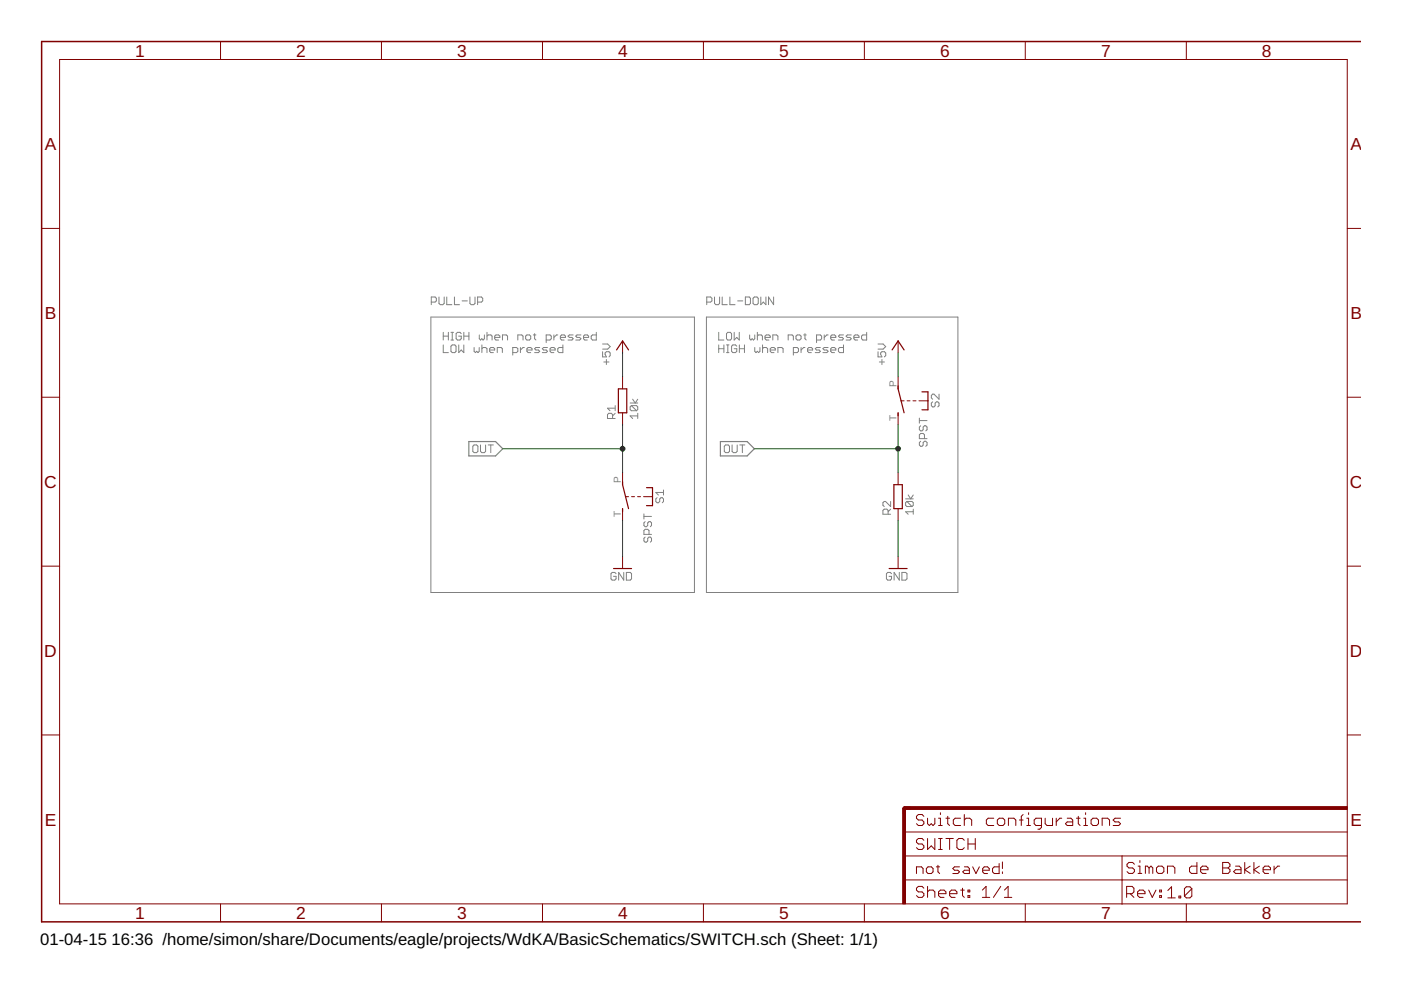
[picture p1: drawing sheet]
<?xml version="1.0" encoding="utf-8"?>
<!DOCTYPE eagle SYSTEM "eagle.dtd">
<eagle version="7.2.0">
<drawing>
<settings>
<setting alwaysvectorfont="no"/>
<setting verticaltext="up"/>
</settings>
<grid distance="0.1" unitdist="inch" unit="inch" style="lines" multiple="1" display="no" altdistance="0.01" altunitdist="inch" altunit="inch"/>
<schematic xreflabel="%F%N/%S.%C%R" xrefpart="/%S.%C%R">
<libraries>
<library name="supply1">
<symbols>
<symbol name="GND">
<wire x1="-1.905" y1="0" x2="1.905" y2="0" width="0.254" layer="94"/>
<text x="-2.54" y="-2.54" size="1.778" layer="96">&gt;VALUE</text>
<pin name="GND" x="0" y="2.54" visible="off" length="short" direction="sup" rot="R270"/>
</symbol>
<symbol name="+5V">
<wire x1="1.27" y1="-1.905" x2="0" y2="0" width="0.254" layer="94"/>
<wire x1="0" y1="0" x2="-1.27" y2="-1.905" width="0.254" layer="94"/>
<text x="-2.54" y="-5.08" size="1.778" layer="96" rot="R90">&gt;VALUE</text>
<pin name="+5V" x="0" y="-2.54" visible="off" length="short" direction="sup" rot="R90"/>
</symbol>
</symbols>
<devicesets>
<deviceset name="GND" prefix="GND">
<gates>
<gate name="1" symbol="GND" x="0" y="0"/>
</gates>
<devices>
<device name="">
<technologies>
<technology name=""/>
</technologies>
</device>
</devices>
</deviceset>
<deviceset name="+5V" prefix="P+">
<gates>
<gate name="1" symbol="+5V" x="0" y="0"/>
</gates>
<devices>
<device name="">
<technologies>
<technology name=""/>
</technologies>
</device>
</devices>
</deviceset>
</devicesets>
</library>
<library name="rcl">
<symbols>
<symbol name="R-EU">
<wire x1="-2.54" y1="-0.889" x2="2.54" y2="-0.889" width="0.254" layer="94"/>
<wire x1="2.54" y1="0.889" x2="-2.54" y2="0.889" width="0.254" layer="94"/>
<wire x1="2.54" y1="-0.889" x2="2.54" y2="0.889" width="0.254" layer="94"/>
<wire x1="-2.54" y1="-0.889" x2="-2.54" y2="0.889" width="0.254" layer="94"/>
<text x="-3.81" y="1.4986" size="1.778" layer="95">&gt;NAME</text>
<text x="-3.81" y="-3.302" size="1.778" layer="96">&gt;VALUE</text>
<pin name="2" x="5.08" y="0" visible="off" length="short" direction="pas" swaplevel="1" rot="R180"/>
<pin name="1" x="-5.08" y="0" visible="off" length="short" direction="pas" swaplevel="1"/>
</symbol>
</symbols>
<devicesets>
<deviceset name="R-EU_" prefix="R" uservalue="yes">
<gates>
<gate name="G$1" symbol="R-EU" x="0" y="0"/>
</gates>
<devices>
<device name="R0402" package="R0402">
<connects>
<connect gate="G$1" pin="1" pad="1"/>
<connect gate="G$1" pin="2" pad="2"/>
</connects>
<technologies>
<technology name=""/>
</technologies>
</device>
<device name="R0603" package="R0603">
<connects>
<connect gate="G$1" pin="1" pad="1"/>
<connect gate="G$1" pin="2" pad="2"/>
</connects>
<technologies>
<technology name=""/>
</technologies>
</device>
<device name="R0805" package="R0805">
<connects>
<connect gate="G$1" pin="1" pad="1"/>
<connect gate="G$1" pin="2" pad="2"/>
</connects>
<technologies>
<technology name=""/>
</technologies>
</device>
<device name="R0805W" package="R0805W">
<connects>
<connect gate="G$1" pin="1" pad="1"/>
<connect gate="G$1" pin="2" pad="2"/>
</connects>
<technologies>
<technology name=""/>
</technologies>
</device>
<device name="R1005" package="R1005">
<connects>
<connect gate="G$1" pin="1" pad="1"/>
<connect gate="G$1" pin="2" pad="2"/>
</connects>
<technologies>
<technology name=""/>
</technologies>
</device>
<device name="R1206" package="R1206">
<connects>
<connect gate="G$1" pin="1" pad="1"/>
<connect gate="G$1" pin="2" pad="2"/>
</connects>
<technologies>
<technology name=""/>
</technologies>
</device>
<device name="R1206W" package="R1206W">
<connects>
<connect gate="G$1" pin="1" pad="1"/>
<connect gate="G$1" pin="2" pad="2"/>
</connects>
<technologies>
<technology name=""/>
</technologies>
</device>
<device name="R1210" package="R1210">
<connects>
<connect gate="G$1" pin="1" pad="1"/>
<connect gate="G$1" pin="2" pad="2"/>
</connects>
<technologies>
<technology name=""/>
</technologies>
</device>
<device name="R1210W" package="R1210W">
<connects>
<connect gate="G$1" pin="1" pad="1"/>
<connect gate="G$1" pin="2" pad="2"/>
</connects>
<technologies>
<technology name=""/>
</technologies>
</device>
<device name="R2010" package="R2010">
<connects>
<connect gate="G$1" pin="1" pad="1"/>
<connect gate="G$1" pin="2" pad="2"/>
</connects>
<technologies>
<technology name=""/>
</technologies>
</device>
<device name="R2010W" package="R2010W">
<connects>
<connect gate="G$1" pin="1" pad="1"/>
<connect gate="G$1" pin="2" pad="2"/>
</connects>
<technologies>
<technology name=""/>
</technologies>
</device>
<device name="R2012" package="R2012">
<connects>
<connect gate="G$1" pin="1" pad="1"/>
<connect gate="G$1" pin="2" pad="2"/>
</connects>
<technologies>
<technology name=""/>
</technologies>
</device>
<device name="R2012W" package="R2012W">
<connects>
<connect gate="G$1" pin="1" pad="1"/>
<connect gate="G$1" pin="2" pad="2"/>
</connects>
<technologies>
<technology name=""/>
</technologies>
</device>
<device name="R2512" package="R2512">
<connects>
<connect gate="G$1" pin="1" pad="1"/>
<connect gate="G$1" pin="2" pad="2"/>
</connects>
<technologies>
<technology name=""/>
</technologies>
</device>
<device name="R2512W" package="R2512W">
<connects>
<connect gate="G$1" pin="1" pad="1"/>
<connect gate="G$1" pin="2" pad="2"/>
</connects>
<technologies>
<technology name=""/>
</technologies>
</device>
<device name="R3216" package="R3216">
<connects>
<connect gate="G$1" pin="1" pad="1"/>
<connect gate="G$1" pin="2" pad="2"/>
</connects>
<technologies>
<technology name=""/>
</technologies>
</device>
<device name="R3216W" package="R3216W">
<connects>
<connect gate="G$1" pin="1" pad="1"/>
<connect gate="G$1" pin="2" pad="2"/>
</connects>
<technologies>
<technology name=""/>
</technologies>
</device>
<device name="R3225" package="R3225">
<connects>
<connect gate="G$1" pin="1" pad="1"/>
<connect gate="G$1" pin="2" pad="2"/>
</connects>
<technologies>
<technology name=""/>
</technologies>
</device>
<device name="R3225W" package="R3225W">
<connects>
<connect gate="G$1" pin="1" pad="1"/>
<connect gate="G$1" pin="2" pad="2"/>
</connects>
<technologies>
<technology name=""/>
</technologies>
</device>
<device name="R5025" package="R5025">
<connects>
<connect gate="G$1" pin="1" pad="1"/>
<connect gate="G$1" pin="2" pad="2"/>
</connects>
<technologies>
<technology name=""/>
</technologies>
</device>
<device name="R5025W" package="R5025W">
<connects>
<connect gate="G$1" pin="1" pad="1"/>
<connect gate="G$1" pin="2" pad="2"/>
</connects>
<technologies>
<technology name=""/>
</technologies>
</device>
<device name="R6332" package="R6332">
<connects>
<connect gate="G$1" pin="1" pad="1"/>
<connect gate="G$1" pin="2" pad="2"/>
</connects>
<technologies>
<technology name=""/>
</technologies>
</device>
<device name="R6332W" package="R6332W">
<connects>
<connect gate="G$1" pin="1" pad="1"/>
<connect gate="G$1" pin="2" pad="2"/>
</connects>
<technologies>
<technology name=""/>
</technologies>
</device>
<device name="M0805" package="M0805">
<connects>
<connect gate="G$1" pin="1" pad="1"/>
<connect gate="G$1" pin="2" pad="2"/>
</connects>
<technologies>
<technology name=""/>
</technologies>
</device>
<device name="M1206" package="M1206">
<connects>
<connect gate="G$1" pin="1" pad="1"/>
<connect gate="G$1" pin="2" pad="2"/>
</connects>
<technologies>
<technology name=""/>
</technologies>
</device>
<device name="M1406" package="M1406">
<connects>
<connect gate="G$1" pin="1" pad="1"/>
<connect gate="G$1" pin="2" pad="2"/>
</connects>
<technologies>
<technology name=""/>
</technologies>
</device>
<device name="M2012" package="M2012">
<connects>
<connect gate="G$1" pin="1" pad="1"/>
<connect gate="G$1" pin="2" pad="2"/>
</connects>
<technologies>
<technology name=""/>
</technologies>
</device>
<device name="M2309" package="M2309">
<connects>
<connect gate="G$1" pin="1" pad="1"/>
<connect gate="G$1" pin="2" pad="2"/>
</connects>
<technologies>
<technology name=""/>
</technologies>
</device>
<device name="M3216" package="M3216">
<connects>
<connect gate="G$1" pin="1" pad="1"/>
<connect gate="G$1" pin="2" pad="2"/>
</connects>
<technologies>
<technology name=""/>
</technologies>
</device>
<device name="M3516" package="M3516">
<connects>
<connect gate="G$1" pin="1" pad="1"/>
<connect gate="G$1" pin="2" pad="2"/>
</connects>
<technologies>
<technology name=""/>
</technologies>
</device>
<device name="M5923" package="M5923">
<connects>
<connect gate="G$1" pin="1" pad="1"/>
<connect gate="G$1" pin="2" pad="2"/>
</connects>
<technologies>
<technology name=""/>
</technologies>
</device>
<device name="0204/5" package="0204/5">
<connects>
<connect gate="G$1" pin="1" pad="1"/>
<connect gate="G$1" pin="2" pad="2"/>
</connects>
<technologies>
<technology name=""/>
</technologies>
</device>
<device name="0204/7" package="0204/7">
<connects>
<connect gate="G$1" pin="1" pad="1"/>
<connect gate="G$1" pin="2" pad="2"/>
</connects>
<technologies>
<technology name=""/>
</technologies>
</device>
<device name="0204/2V" package="0204V">
<connects>
<connect gate="G$1" pin="1" pad="1"/>
<connect gate="G$1" pin="2" pad="2"/>
</connects>
<technologies>
<technology name=""/>
</technologies>
</device>
<device name="0207/10" package="0207/10">
<connects>
<connect gate="G$1" pin="1" pad="1"/>
<connect gate="G$1" pin="2" pad="2"/>
</connects>
<technologies>
<technology name=""/>
</technologies>
</device>
<device name="0207/12" package="0207/12">
<connects>
<connect gate="G$1" pin="1" pad="1"/>
<connect gate="G$1" pin="2" pad="2"/>
</connects>
<technologies>
<technology name=""/>
</technologies>
</device>
<device name="0207/15" package="0207/15">
<connects>
<connect gate="G$1" pin="1" pad="1"/>
<connect gate="G$1" pin="2" pad="2"/>
</connects>
<technologies>
<technology name=""/>
</technologies>
</device>
<device name="0207/2V" package="0207/2V">
<connects>
<connect gate="G$1" pin="1" pad="1"/>
<connect gate="G$1" pin="2" pad="2"/>
</connects>
<technologies>
<technology name=""/>
</technologies>
</device>
<device name="0207/5V" package="0207/5V">
<connects>
<connect gate="G$1" pin="1" pad="1"/>
<connect gate="G$1" pin="2" pad="2"/>
</connects>
<technologies>
<technology name=""/>
</technologies>
</device>
<device name="0207/7" package="0207/7">
<connects>
<connect gate="G$1" pin="1" pad="1"/>
<connect gate="G$1" pin="2" pad="2"/>
</connects>
<technologies>
<technology name=""/>
</technologies>
</device>
<device name="0309/10" package="0309/10">
<connects>
<connect gate="G$1" pin="1" pad="1"/>
<connect gate="G$1" pin="2" pad="2"/>
</connects>
<technologies>
<technology name=""/>
</technologies>
</device>
<device name="0309/12" package="0309/12">
<connects>
<connect gate="G$1" pin="1" pad="1"/>
<connect gate="G$1" pin="2" pad="2"/>
</connects>
<technologies>
<technology name=""/>
</technologies>
</device>
<device name="0309/V" package="0309V">
<connects>
<connect gate="G$1" pin="1" pad="1"/>
<connect gate="G$1" pin="2" pad="2"/>
</connects>
<technologies>
<technology name=""/>
</technologies>
</device>
<device name="0411/12" package="0411/12">
<connects>
<connect gate="G$1" pin="1" pad="1"/>
<connect gate="G$1" pin="2" pad="2"/>
</connects>
<technologies>
<technology name=""/>
</technologies>
</device>
<device name="0411/15" package="0411/15">
<connects>
<connect gate="G$1" pin="1" pad="1"/>
<connect gate="G$1" pin="2" pad="2"/>
</connects>
<technologies>
<technology name=""/>
</technologies>
</device>
<device name="0411/3V" package="0411V">
<connects>
<connect gate="G$1" pin="1" pad="1"/>
<connect gate="G$1" pin="2" pad="2"/>
</connects>
<technologies>
<technology name=""/>
</technologies>
</device>
<device name="0414/15" package="0414/15">
<connects>
<connect gate="G$1" pin="1" pad="1"/>
<connect gate="G$1" pin="2" pad="2"/>
</connects>
<technologies>
<technology name=""/>
</technologies>
</device>
<device name="0414/5V" package="0414V">
<connects>
<connect gate="G$1" pin="1" pad="1"/>
<connect gate="G$1" pin="2" pad="2"/>
</connects>
<technologies>
<technology name=""/>
</technologies>
</device>
<device name="0617/17" package="0617/17">
<connects>
<connect gate="G$1" pin="1" pad="1"/>
<connect gate="G$1" pin="2" pad="2"/>
</connects>
<technologies>
<technology name=""/>
</technologies>
</device>
<device name="0617/22" package="0617/22">
<connects>
<connect gate="G$1" pin="1" pad="1"/>
<connect gate="G$1" pin="2" pad="2"/>
</connects>
<technologies>
<technology name=""/>
</technologies>
</device>
<device name="0617/5V" package="0617V">
<connects>
<connect gate="G$1" pin="1" pad="1"/>
<connect gate="G$1" pin="2" pad="2"/>
</connects>
<technologies>
<technology name=""/>
</technologies>
</device>
<device name="0922/22" package="0922/22">
<connects>
<connect gate="G$1" pin="1" pad="1"/>
<connect gate="G$1" pin="2" pad="2"/>
</connects>
<technologies>
<technology name=""/>
</technologies>
</device>
<device name="0613/5V" package="P0613V">
<connects>
<connect gate="G$1" pin="1" pad="1"/>
<connect gate="G$1" pin="2" pad="2"/>
</connects>
<technologies>
<technology name=""/>
</technologies>
</device>
<device name="0613/15" package="P0613/15">
<connects>
<connect gate="G$1" pin="1" pad="1"/>
<connect gate="G$1" pin="2" pad="2"/>
</connects>
<technologies>
<technology name=""/>
</technologies>
</device>
<device name="0817/22" package="P0817/22">
<connects>
<connect gate="G$1" pin="1" pad="1"/>
<connect gate="G$1" pin="2" pad="2"/>
</connects>
<technologies>
<technology name=""/>
</technologies>
</device>
<device name="0817/7V" package="P0817V">
<connects>
<connect gate="G$1" pin="1" pad="1"/>
<connect gate="G$1" pin="2" pad="2"/>
</connects>
<technologies>
<technology name=""/>
</technologies>
</device>
<device name="V234/12" package="V234/12">
<connects>
<connect gate="G$1" pin="1" pad="1"/>
<connect gate="G$1" pin="2" pad="2"/>
</connects>
<technologies>
<technology name=""/>
</technologies>
</device>
<device name="V235/17" package="V235/17">
<connects>
<connect gate="G$1" pin="1" pad="1"/>
<connect gate="G$1" pin="2" pad="2"/>
</connects>
<technologies>
<technology name=""/>
</technologies>
</device>
<device name="V526-0" package="V526-0">
<connects>
<connect gate="G$1" pin="1" pad="1"/>
<connect gate="G$1" pin="2" pad="2"/>
</connects>
<technologies>
<technology name=""/>
</technologies>
</device>
<device name="MELF0102R" package="MINI_MELF-0102R">
<connects>
<connect gate="G$1" pin="1" pad="1"/>
<connect gate="G$1" pin="2" pad="2"/>
</connects>
<technologies>
<technology name=""/>
</technologies>
</device>
<device name="MELF0102W" package="MINI_MELF-0102W">
<connects>
<connect gate="G$1" pin="1" pad="1"/>
<connect gate="G$1" pin="2" pad="2"/>
</connects>
<technologies>
<technology name=""/>
</technologies>
</device>
<device name="MELF0204R" package="MINI_MELF-0204R">
<connects>
<connect gate="G$1" pin="1" pad="1"/>
<connect gate="G$1" pin="2" pad="2"/>
</connects>
<technologies>
<technology name=""/>
</technologies>
</device>
<device name="MELF0204W" package="MINI_MELF-0204W">
<connects>
<connect gate="G$1" pin="1" pad="1"/>
<connect gate="G$1" pin="2" pad="2"/>
</connects>
<technologies>
<technology name=""/>
</technologies>
</device>
<device name="MELF0207R" package="MINI_MELF-0207R">
<connects>
<connect gate="G$1" pin="1" pad="1"/>
<connect gate="G$1" pin="2" pad="2"/>
</connects>
<technologies>
<technology name=""/>
</technologies>
</device>
<device name="MELF0207W" package="MINI_MELF-0207W">
<connects>
<connect gate="G$1" pin="1" pad="1"/>
<connect gate="G$1" pin="2" pad="2"/>
</connects>
<technologies>
<technology name=""/>
</technologies>
</device>
<device name="0922V" package="0922V">
<connects>
<connect gate="G$1" pin="1" pad="1"/>
<connect gate="G$1" pin="2" pad="2"/>
</connects>
<technologies>
<technology name=""/>
</technologies>
</device>
<device name="RDH/15" package="RDH/15">
<connects>
<connect gate="G$1" pin="1" pad="1"/>
<connect gate="G$1" pin="2" pad="2"/>
</connects>
<technologies>
<technology name=""/>
</technologies>
</device>
<device name="MELF0102AX" package="MINI_MELF-0102AX">
<connects>
<connect gate="G$1" pin="1" pad="1"/>
<connect gate="G$1" pin="2" pad="2"/>
</connects>
<technologies>
<technology name=""/>
</technologies>
</device>
<device name="R0201" package="R0201">
<connects>
<connect gate="G$1" pin="1" pad="1"/>
<connect gate="G$1" pin="2" pad="2"/>
</connects>
<technologies>
<technology name=""/>
</technologies>
</device>
<device name="VTA52" package="VTA52">
<connects>
<connect gate="G$1" pin="1" pad="1"/>
<connect gate="G$1" pin="2" pad="2"/>
</connects>
<technologies>
<technology name=""/>
</technologies>
</device>
<device name="VTA53" package="VTA53">
<connects>
<connect gate="G$1" pin="1" pad="1"/>
<connect gate="G$1" pin="2" pad="2"/>
</connects>
<technologies>
<technology name=""/>
</technologies>
</device>
<device name="VTA54" package="VTA54">
<connects>
<connect gate="G$1" pin="1" pad="1"/>
<connect gate="G$1" pin="2" pad="2"/>
</connects>
<technologies>
<technology name=""/>
</technologies>
</device>
<device name="VTA55" package="VTA55">
<connects>
<connect gate="G$1" pin="1" pad="1"/>
<connect gate="G$1" pin="2" pad="2"/>
</connects>
<technologies>
<technology name=""/>
</technologies>
</device>
<device name="VTA56" package="VTA56">
<connects>
<connect gate="G$1" pin="1" pad="1"/>
<connect gate="G$1" pin="2" pad="2"/>
</connects>
<technologies>
<technology name=""/>
</technologies>
</device>
<device name="VMTA55" package="VMTA55">
<connects>
<connect gate="G$1" pin="1" pad="1"/>
<connect gate="G$1" pin="2" pad="2"/>
</connects>
<technologies>
<technology name=""/>
</technologies>
</device>
<device name="VMTB60" package="VMTB60">
<connects>
<connect gate="G$1" pin="1" pad="1"/>
<connect gate="G$1" pin="2" pad="2"/>
</connects>
<technologies>
<technology name=""/>
</technologies>
</device>
<device name="R4527" package="R4527">
<connects>
<connect gate="G$1" pin="1" pad="1"/>
<connect gate="G$1" pin="2" pad="2"/>
</connects>
<technologies>
<technology name=""/>
</technologies>
</device>
<device name="WSC0001" package="WSC0001">
<connects>
<connect gate="G$1" pin="1" pad="1"/>
<connect gate="G$1" pin="2" pad="2"/>
</connects>
<technologies>
<technology name=""/>
</technologies>
</device>
<device name="WSC0002" package="WSC0002">
<connects>
<connect gate="G$1" pin="1" pad="1"/>
<connect gate="G$1" pin="2" pad="2"/>
</connects>
<technologies>
<technology name=""/>
</technologies>
</device>
<device name="WSC01/2" package="WSC01/2">
<connects>
<connect gate="G$1" pin="1" pad="1"/>
<connect gate="G$1" pin="2" pad="2"/>
</connects>
<technologies>
<technology name=""/>
</technologies>
</device>
<device name="WSC2515" package="WSC2515">
<connects>
<connect gate="G$1" pin="1" pad="1"/>
<connect gate="G$1" pin="2" pad="2"/>
</connects>
<technologies>
<technology name=""/>
</technologies>
</device>
<device name="WSC4527" package="WSC4527">
<connects>
<connect gate="G$1" pin="1" pad="1"/>
<connect gate="G$1" pin="2" pad="2"/>
</connects>
<technologies>
<technology name=""/>
</technologies>
</device>
<device name="WSC6927" package="WSC6927">
<connects>
<connect gate="G$1" pin="1" pad="1"/>
<connect gate="G$1" pin="2" pad="2"/>
</connects>
<technologies>
<technology name=""/>
</technologies>
</device>
<device name="R1218" package="R1218">
<connects>
<connect gate="G$1" pin="1" pad="1"/>
<connect gate="G$1" pin="2" pad="2"/>
</connects>
<technologies>
<technology name=""/>
</technologies>
</device>
<device name="1812X7R" package="1812X7R">
<connects>
<connect gate="G$1" pin="1" pad="1"/>
<connect gate="G$1" pin="2" pad="2"/>
</connects>
<technologies>
<technology name=""/>
</technologies>
</device>
</devices>
</deviceset>
</devicesets>
</library>
<library name="adafruit">
<symbols>
<symbol name="SPST">
<wire x1="2.54" y1="-3.175" x2="2.54" y2="-2.54" width="0.254" layer="94"/>
<wire x1="2.54" y1="2.54" x2="2.54" y2="3.175" width="0.254" layer="94"/>
<wire x1="2.54" y1="-2.54" x2="1.905" y2="0" width="0.254" layer="94"/>
<wire x1="-3.81" y1="1.905" x2="-2.54" y2="1.905" width="0.254" layer="94"/>
<wire x1="-3.81" y1="1.905" x2="-3.81" y2="0" width="0.254" layer="94"/>
<wire x1="-3.81" y1="-1.905" x2="-2.54" y2="-1.905" width="0.254" layer="94"/>
<wire x1="-3.81" y1="0" x2="-1.905" y2="0" width="0.1524" layer="94"/>
<wire x1="-3.81" y1="0" x2="-3.81" y2="-1.905" width="0.254" layer="94"/>
<wire x1="0" y1="0" x2="0.635" y2="0" width="0.1524" layer="94"/>
<wire x1="1.27" y1="0" x2="1.905" y2="0" width="0.1524" layer="94"/>
<wire x1="1.905" y1="0" x2="1.27" y2="2.54" width="0.254" layer="94"/>
<wire x1="-1.27" y1="0" x2="-0.635" y2="0" width="0.1524" layer="94"/>
<text x="-4.445" y="-1.905" size="1.778" layer="95" rot="R90">&gt;NAME</text>
<text x="-1.905" y="3.175" size="1.778" layer="96" rot="R90">&gt;VALUE</text>
<pin name="P" x="2.54" y="-5.08" visible="pad" length="short" direction="pas" rot="R90"/>
<pin name="S" x="2.54" y="5.08" visible="pad" length="short" direction="pas" rot="R270"/>
</symbol>
</symbols>
<devicesets>
<deviceset name="SPST" prefix="S">
<gates>
<gate name="G$1" symbol="SPST" x="0" y="0"/>
</gates>
<devices>
<device name="" package="JUDCOSPST">
<connects>
<connect gate="G$1" pin="P" pad="P"/>
<connect gate="G$1" pin="S" pad="T"/>
</connects>
<technologies>
<technology name=""/>
</technologies>
</device>
</devices>
</deviceset>
</devicesets>
</library>
<library name="simbits">
<symbols>
<symbol name="FR-A4L">
<rectangle x1="178.7652" y1="0" x2="179.3748" y2="20.32" layer="94"/>
<rectangle x1="225.7552" y1="-26.67" x2="226.3648" y2="67.31" layer="94" rot="R90"/>
<wire x1="225.29" y1="-0.1" x2="225.29" y2="5.08" width="0.1016" layer="94"/>
<wire x1="225.29" y1="5.08" x2="273.05" y2="5.08" width="0.1016" layer="94"/>
<wire x1="225.29" y1="5.08" x2="179.07" y2="5.08" width="0.1016" layer="94"/>
<wire x1="179.07" y1="10.16" x2="225.29" y2="10.16" width="0.1016" layer="94"/>
<wire x1="225.29" y1="10.16" x2="273.05" y2="10.16" width="0.1016" layer="94"/>
<wire x1="179.07" y1="15.24" x2="273.05" y2="15.24" width="0.1016" layer="94"/>
<wire x1="225.29" y1="5.08" x2="225.29" y2="10.16" width="0.1016" layer="94"/>
<wire x1="179.07" y1="19.05" x2="179.07" y2="20.32" width="0.6096" layer="94"/>
<wire x1="179.07" y1="20.32" x2="180.34" y2="20.32" width="0.6096" layer="94"/>
<text x="181.61" y="11.43" size="2.54" layer="94" font="vector">&gt;DRAWING_NAME</text>
<text x="181.61" y="6.35" size="2.286" layer="94" font="vector">&gt;LAST_DATE_TIME</text>
<text x="195.58" y="1.27" size="2.54" layer="94" font="vector">&gt;SHEET</text>
<text x="181.61" y="1.27" size="2.54" layer="94" font="vector">Sheet:</text>
<text x="181.61" y="16.51" size="2.54" layer="94" font="vector">&gt;CNAME</text>
<text x="226.16" y="1.27" size="2.54" layer="94" font="vector">Rev:</text>
<text x="226.26" y="6.35" size="2.54" layer="94" font="vector">&gt;DESIGNER</text>
<text x="234.92" y="1.17" size="2.54" layer="94" font="vector">&gt;CREVISION</text>
<frame x1="-3.81" y1="-3.81" x2="276.86" y2="182.88" columns="8" rows="5" layer="94"/>
</symbol>
</symbols>
<devicesets>
<deviceset name="FRAME-A4L" prefix="FRAME">
<gates>
<gate name="G$1" symbol="FR-A4L" x="0" y="0"/>
</gates>
<devices>
<device name="">
<technologies>
<technology name=""/>
</technologies>
</device>
</devices>
</deviceset>
</devicesets>
</library>
</libraries>
<attributes>
<attribute name="CNAME" value="Switch configurations"/>
<attribute name="CREVISION" value="1.0"/>
<attribute name="DESIGNER" value="S.j.de.Bakker@hr.nl"/>
</attributes>
<variantdefs>
</variantdefs>
<classes>
<class number="0" name="default" width="0" drill="0">
</class>
</classes>
<parts>
<part name="GND1" library="supply1" deviceset="GND" device=""/>
<part name="P+1" library="supply1" deviceset="+5V" device=""/>
<part name="R1" library="rcl" deviceset="R-EU_" device="R0603" value="10k"/>
<part name="S1" library="adafruit" deviceset="SPST" device=""/>
<part name="GND2" library="supply1" deviceset="GND" device=""/>
<part name="P+2" library="supply1" deviceset="+5V" device=""/>
<part name="R2" library="rcl" deviceset="R-EU_" device="R0603" value="10k"/>
<part name="S2" library="adafruit" deviceset="SPST" device=""/>
<part name="FRAME1" library="simbits" deviceset="FRAME-A4L" device=""/>
</parts>
<sheets>
<sheet>
<plain>
<text x="78.74" y="127" size="1.778" layer="97">PULL-UP</text>
<text x="81.28" y="116.84" size="1.778" layer="97">HIGH when not pressed
LOW when pressed</text>
<text x="137.16" y="127" size="1.778" layer="97">PULL-DOWN</text>
<text x="139.7" y="116.84" size="1.778" layer="97">LOW when not pressed
HIGH when pressed</text>
<wire x1="78.74" y1="124.46" x2="134.62" y2="124.46" width="0.1524" layer="97"/>
<wire x1="134.62" y1="124.46" x2="134.62" y2="66.04" width="0.1524" layer="97"/>
<wire x1="134.62" y1="66.04" x2="78.74" y2="66.04" width="0.1524" layer="97"/>
<wire x1="78.74" y1="66.04" x2="78.74" y2="124.46" width="0.1524" layer="97"/>
<wire x1="137.16" y1="124.46" x2="190.5" y2="124.46" width="0.1524" layer="97"/>
<wire x1="190.5" y1="124.46" x2="190.5" y2="66.04" width="0.1524" layer="97"/>
<wire x1="190.5" y1="66.04" x2="137.16" y2="66.04" width="0.1524" layer="97"/>
<wire x1="137.16" y1="66.04" x2="137.16" y2="124.46" width="0.1524" layer="97"/>
</plain>
<instances>
<instance part="GND1" gate="1" x="119.38" y="71.12"/>
<instance part="P+1" gate="1" x="119.38" y="119.38"/>
<instance part="R1" gate="G$1" x="119.38" y="106.68" rot="R90"/>
<instance part="S1" gate="G$1" x="121.92" y="86.36" rot="R180"/>
<instance part="GND2" gate="1" x="177.8" y="71.12"/>
<instance part="P+2" gate="1" x="177.8" y="119.38"/>
<instance part="R2" gate="G$1" x="177.8" y="86.36" rot="R90"/>
<instance part="S2" gate="G$1" x="180.34" y="106.68" rot="R180"/>
<instance part="FRAME1" gate="G$1" x="0" y="0"/>
</instances>
<busses>
</busses>
<nets>
<net name="GND" class="0">
<segment>
<pinref part="GND1" gate="1" pin="GND"/>
<pinref part="S1" gate="G$1" pin="S"/>
<wire x1="119.38" y1="73.66" x2="119.38" y2="81.28" width="0.1524" layer="91"/>
</segment>
<segment>
<pinref part="GND2" gate="1" pin="GND"/>
<pinref part="R2" gate="G$1" pin="1"/>
<wire x1="177.8" y1="73.66" x2="177.8" y2="81.28" width="0.1524" layer="91"/>
</segment>
</net>
<net name="OUT" class="0">
<segment>
<pinref part="S1" gate="G$1" pin="P"/>
<wire x1="119.38" y1="91.44" x2="119.38" y2="96.52" width="0.1524" layer="91"/>
<pinref part="R1" gate="G$1" pin="1"/>
<wire x1="119.38" y1="96.52" x2="119.38" y2="101.6" width="0.1524" layer="91"/>
<wire x1="119.38" y1="96.52" x2="93.98" y2="96.52" width="0.1524" layer="91"/>
<junction x="119.38" y="96.52"/>
<label x="93.98" y="96.52" size="1.778" layer="95" rot="R180" xref="yes"/>
</segment>
<segment>
<wire x1="177.8" y1="96.52" x2="147.32" y2="96.52" width="0.1524" layer="91"/>
<label x="147.32" y="96.52" size="1.778" layer="95" rot="R180" xref="yes"/>
<pinref part="R2" gate="G$1" pin="2"/>
<wire x1="177.8" y1="91.44" x2="177.8" y2="96.52" width="0.1524" layer="91"/>
<pinref part="S2" gate="G$1" pin="S"/>
<wire x1="177.8" y1="101.6" x2="177.8" y2="96.52" width="0.1524" layer="91"/>
<junction x="177.8" y="96.52"/>
</segment>
</net>
<net name="+5V" class="0">
<segment>
<pinref part="P+1" gate="1" pin="+5V"/>
<pinref part="R1" gate="G$1" pin="2"/>
<wire x1="119.38" y1="116.84" x2="119.38" y2="111.76" width="0.1524" layer="91"/>
</segment>
<segment>
<pinref part="S2" gate="G$1" pin="P"/>
<pinref part="P+2" gate="1" pin="+5V"/>
<wire x1="177.8" y1="111.76" x2="177.8" y2="116.84" width="0.1524" layer="91"/>
</segment>
</net>
</nets>
</sheet>
</sheets>
</schematic>
</drawing>
<compatibility>
<note version="6.3" minversion="6.2.2" severity="warning">
Since Version 6.2.2 text objects can contain more than one line,
which will not be processed correctly with this version.
</note>
</compatibility>
</eagle>
